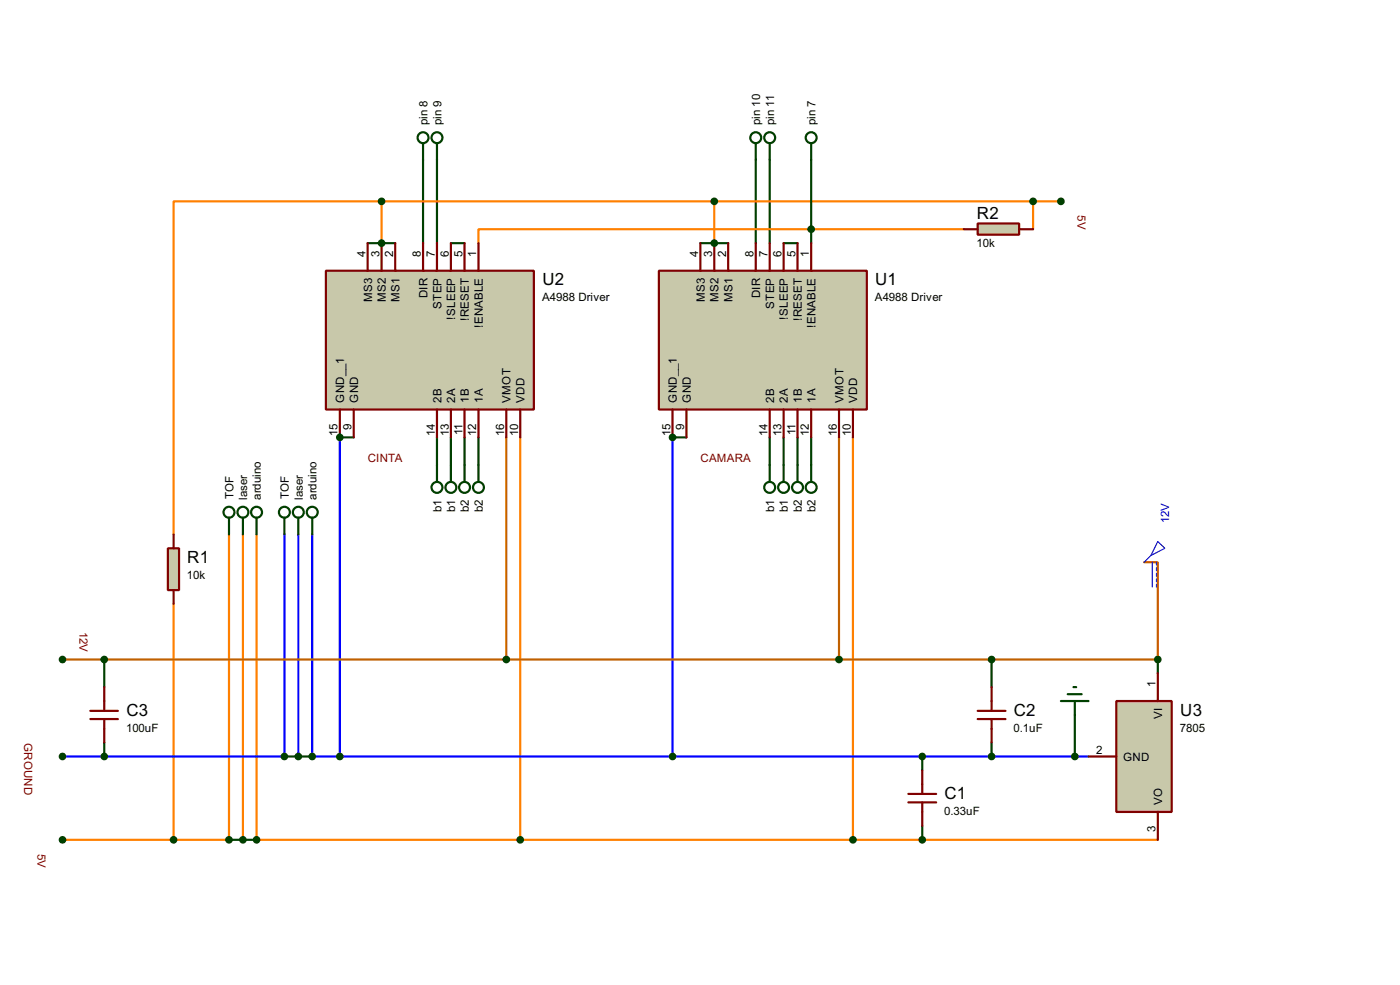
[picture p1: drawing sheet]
<svg xmlns="http://www.w3.org/2000/svg" width="256mm" height="180mm" viewBox="0 0 256 180" stroke-linecap="round" stroke-linejoin="round" font-family="sans-serif">
<path d="M82.6 44.5h2.5M143.6 44.5h2.5M62.3 80.1h2.5M212.1 120.7v2.5" fill="none" stroke="#004000" stroke-width=".4"/>
<path d="M209.6 102.9h2.5v17.8" fill="none" stroke="#c06000" stroke-width=".4"/>
<circle cx="62.3" cy="80.1" r=".2" fill="#004000"/>
<path d="M62.3 80.1v58.4" fill="none" stroke="#00f" stroke-width=".4"/>
<path d="M123.2 80.1h2.6" fill="none" stroke="#004000" stroke-width=".4"/>
<circle cx="123.2" cy="80.1" r=".2" fill="#004000"/>
<path d="M95.3 80.1v73.6h61v-73.6" fill="none" stroke="#ff8000" stroke-width=".4"/>
<path d="M128.3 44.5h2.6" fill="none" stroke="#004000" stroke-width=".4"/>
<circle cx="130.9" cy="44.5" r=".2" fill="#004000"/>
<path d="M67.4 44.5h2.5M130.9 44.5h2.5" fill="none" stroke="#004000" stroke-width=".4"/>
<circle cx="69.9" cy="44.5" r=".2" fill="#004000"/>
<g fill="none" stroke="#004000" stroke-width=".4">
<path d="M77.5 29.3v15.2M80.1 29.3v15.2M138.5 29.3v15.2M141 29.3v15.2M148.6 29.3v15.2M69.9 44.5h2.5M80.1 80.1v5M82.6 80.1v5M85.1 80.1v5M87.7 80.1v5M141 80.1v5M143.6 80.1v5"/>
<path d="M146.1 80.1v5M148.6 80.1v5M19.1 120.7v5.1M19.1 135.9v2.6M52.1 138.5h5.1M169 138.5v2.5M181.7 120.7v5.1M181.7 135.9v2.6M196.9 130.9v7.6M42 153.7h5M169 151.2v2.5"/>
</g>
<path d="M69.9 36.9h-38.1v60.9M69.9 36.9v7.6M69.9 36.9h124.5M130.9 36.9v7.6M189.3 36.9v5.1M176.6 42h-88.9v2.5M42 97.8v55.9h-30.5M44.5 97.8v55.9M47 97.8v55.9h48.3M31.8 110.5v43.2M156.3 153.7h55.8" fill="none" stroke="#ff8000" stroke-width=".4"/>
<path d="M52.1 97.8v40.7h-40.6M54.7 97.8v40.7M57.2 97.8v40.7h142.2M123.2 80.1v58.4" fill="none" stroke="#00f" stroke-width=".4"/>
<path d="M92.8 80.1v40.6M153.7 80.1v40.6M11.5 120.7h200.6" fill="none" stroke="#c06000" stroke-width=".4"/>
<path d="M59.7 49.6h38.1v25.4h-38.1z" fill-rule="evenodd" fill="#c8c8aa" stroke="#800000" stroke-width=".4"/>
<g fill="none" stroke="#800000" stroke-width=".4">
<path d="M67.4 44.5v5.1M69.9 44.5v5.1M72.4 44.5v5.1M77.5 44.5v5.1M80.1 44.5v5.1M82.6 44.5v5.1M85.1 44.5v5.1M87.7 44.5v5.1M62.3 75v5.1M64.8 75v5.1M80.1 75v5.1M82.6 75v5.1"/>
<path d="M85.1 75v5.1M87.7 75v5.1M92.8 75v5.1M95.3 75v5.1"/>
</g>
<path d="M120.7 49.6h38.1v25.4h-38.1z" fill-rule="evenodd" fill="#c8c8aa" stroke="#800000" stroke-width=".4"/>
<g fill="none" stroke="#800000" stroke-width=".4">
<path d="M128.3 44.5v5.1M130.9 44.5v5.1M133.4 44.5v5.1M138.5 44.5v5.1M141 44.5v5.1M143.6 44.5v5.1M146.1 44.5v5.1M148.6 44.5v5.1M123.2 75v5.1M125.8 75v5.1M141 75v5.1M143.6 75v5.1"/>
<path d="M146.1 75v5.1M148.6 75v5.1M153.7 75v5.1M156.3 75v5.1M179.1 131.6h5.1M179.1 130.1h5.1M181.7 125.8v4.3M181.7 131.6v4.3M166.4 146.9h5.1M166.4 145.3h5.1M169 141v4.3M169 146.9v4.3"/>
</g>
<path d="M204.5 128.3h10.2v20.3h-10.2z" fill="#c8c8aa" stroke="#800000" stroke-width=".4"/>
<path d="M16.6 131.6h5M16.6 130.1h5M19.1 125.8v4.3M19.1 131.6v4.3M199.4 138.5h5.1M212.1 123.2v5.1M212.1 148.6v5.1" fill="none" stroke="#800000" stroke-width=".4"/>
<path d="M212.1 99.1l1.3 1.3-2.5 1.3zM210.9 101.7l-1.3 1.2M211.1 102.9v4.6M211.9 102.9v.5M211.9 103.9v.5M211.9 105v.5M211.9 106v.5M211.9 107v.5" fill="none" stroke="#0000c0" stroke-width=".2"/>
<g fill="none" stroke="#004000" stroke-width=".4">
<path d="M77.5 26.2v3.1M80.1 26.2v3.1M138.5 26.2v3.1M141 26.2v3.1M42 94.8v3M44.5 94.8v3M47 94.8v3M52.1 94.8v3M54.7 94.8v3M57.2 94.8v3M80.1 85.1v3.1M82.6 85.1v3.1"/>
<path d="M85.1 85.1v3.1M87.7 85.1v3.1M141 85.1v3.1M143.6 85.1v3.1M146.1 85.1v3.1M148.6 85.1v3.1M194.4 128.3h5M195.6 127.1h2.6M196.7 125.8h.5M196.9 128.3v2.6"/>
<circle cx="77.5" cy="25.2" r="1"/>
<circle cx="80" cy="25.2" r="1"/>
<circle cx="138.4" cy="25.2" r="1"/>
<circle cx="141" cy="25.2" r="1"/>
<circle cx="41.9" cy="93.8" r="1"/>
<circle cx="44.5" cy="93.8" r="1"/>
<circle cx="47" cy="93.8" r="1"/>
<circle cx="52.1" cy="93.8" r="1"/>
<circle cx="54.6" cy="93.8" r="1"/>
<circle cx="57.2" cy="93.8" r="1"/>
<circle cx="80" cy="89.2" r="1"/>
<circle cx="82.6" cy="89.2" r="1"/>
<circle cx="85.1" cy="89.2" r="1"/>
<circle cx="87.6" cy="89.2" r="1"/>
<circle cx="141" cy="89.2" r="1"/>
<circle cx="143.5" cy="89.2" r="1"/>
<circle cx="146.1" cy="89.2" r="1"/>
<circle cx="148.6" cy="89.2" r="1"/>
</g>
<g fill="#004000" stroke="#004000" stroke-width=".4">
<circle cx="11.4" cy="153.7" r=".5"/>
<circle cx="212.1" cy="120.7" r=".5"/>
<circle cx="62.2" cy="80.1" r=".5"/>
<circle cx="62.2" cy="138.5" r=".5"/>
<circle cx="123.2" cy="80.1" r=".5"/>
<circle cx="156.2" cy="153.7" r=".5"/>
<circle cx="95.3" cy="153.7" r=".5"/>
<circle cx="130.8" cy="44.5" r=".5"/>
<circle cx="69.9" cy="44.5" r=".5"/>
<circle cx="31.8" cy="153.7" r=".5"/>
<circle cx="41.9" cy="153.7" r=".5"/>
<circle cx="44.5" cy="153.7" r=".5"/>
<circle cx="47" cy="153.7" r=".5"/>
<circle cx="52.1" cy="138.5" r=".5"/>
<circle cx="54.6" cy="138.5" r=".5"/>
<circle cx="57.2" cy="138.5" r=".5"/>
<circle cx="19.1" cy="120.7" r=".5"/>
<circle cx="11.4" cy="120.7" r=".5"/>
<circle cx="194.3" cy="36.9" r=".5"/>
<circle cx="69.9" cy="36.9" r=".5"/>
<circle cx="130.8" cy="36.9" r=".5"/>
</g>
<path d="M30.8 100.4h2v7.6h-2z" fill="#c8c8aa" stroke="#800000" stroke-width=".4"/>
<path d="M31.8 97.8v2.6M31.8 108v2.5" fill="none" stroke="#800000" stroke-width=".4"/>
<g fill="#004000" stroke="#004000" stroke-width=".4">
<circle cx="123.2" cy="138.5" r=".5"/>
<circle cx="19.1" cy="138.5" r=".5"/>
<circle cx="11.4" cy="138.5" r=".5"/>
<circle cx="196.9" cy="138.5" r=".5"/>
<circle cx="153.7" cy="120.7" r=".5"/>
<circle cx="92.7" cy="120.7" r=".5"/>
<circle cx="181.6" cy="120.7" r=".5"/>
<circle cx="181.6" cy="138.5" r=".5"/>
<circle cx="168.9" cy="138.5" r=".5"/>
<circle cx="168.9" cy="153.7" r=".5"/>
</g>
<path d="M179.1 40.9h7.6v2.1h-7.6z" fill="#c8c8aa" stroke="#800000" stroke-width=".4"/>
<path d="M176.6 42h2.5M186.7 42h2.6" fill="none" stroke="#800000" stroke-width=".4"/>
<g fill="#004000" stroke="#004000" stroke-width=".4">
<circle cx="189.2" cy="36.9" r=".5"/>
<circle cx="148.6" cy="42" r=".5"/>
</g>
<g fill="none" stroke="#004000" stroke-width=".4">
<path d="M148.6 26.2v3.1"/>
<circle cx="148.6" cy="25.2" r="1"/>
</g>
<g font-size="3.5">
<text x="179" y="40.1">R2</text>
<text x="99.4" y="52.2">U2</text>
<text x="160.3" y="52.2">U1</text>
<text x="34.3" y="103.1">R1</text>
<text x="23.2" y="131">C3</text>
<text x="185.7" y="131">C2</text>
<text x="216.2" y="131">U3</text>
<text x="173" y="146.3">C1</text>
</g>
<g font-size="2.4">
<text x="78.3" y="22.9" transform="rotate(-90 78.3 22.9)">pin 8</text>
<text x="80.9" y="22.9" transform="rotate(-90 80.9 22.9)">pin 9</text>
<text x="139.3" y="22.9" transform="rotate(-90 139.3 22.9)">pin 10</text>
<text x="141.8" y="22.9" transform="rotate(-90 141.8 22.9)">pin 11</text>
<text x="149.4" y="22.9" transform="rotate(-90 149.4 22.9)">pin 7</text>
<text x="67" y="47" transform="rotate(-90 67 47)">4</text>
<text x="69.5" y="47" transform="rotate(-90 69.5 47)">3</text>
<text x="72" y="47" transform="rotate(-90 72 47)">2</text>
<text x="77.1" y="47" transform="rotate(-90 77.1 47)">8</text>
<text x="79.7" y="47" transform="rotate(-90 79.7 47)">7</text>
<text x="82.2" y="47" transform="rotate(-90 82.2 47)">6</text>
<text x="84.7" y="47" transform="rotate(-90 84.7 47)">5</text>
<text x="87.3" y="47" transform="rotate(-90 87.3 47)">1</text>
<text x="127.9" y="47" transform="rotate(-90 127.9 47)">4</text>
<text x="130.5" y="47" transform="rotate(-90 130.5 47)">3</text>
<text x="133" y="47" transform="rotate(-90 133 47)">2</text>
<text x="138.1" y="47" transform="rotate(-90 138.1 47)">8</text>
<text x="140.6" y="47" transform="rotate(-90 140.6 47)">7</text>
<text x="143.2" y="47" transform="rotate(-90 143.2 47)">6</text>
<text x="145.7" y="47" transform="rotate(-90 145.7 47)">5</text>
<text x="148.2" y="47" transform="rotate(-90 148.2 47)">1</text>
<text x="178.9" y="45.2">10k</text>
<text x="68.2" y="55.2" transform="rotate(-90 68.2 55.2)">MS3</text>
<text x="70.7" y="55.2" transform="rotate(-90 70.7 55.2)">MS2</text>
<text x="73.2" y="55.2" transform="rotate(-90 73.2 55.2)">MS1</text>
<text x="78.3" y="54.6" transform="rotate(-90 78.3 54.6)">DIR</text>
<text x="80.9" y="56.5" transform="rotate(-90 80.9 56.5)">STEP</text>
<text x="83.4" y="58.6" transform="rotate(-90 83.4 58.6)">!SLEEP</text>
<text x="85.9" y="58.8" transform="rotate(-90 85.9 58.8)">!RESET</text>
<text x="99.3" y="55.2">A4988 Driver</text>
<text x="129.1" y="55.2" transform="rotate(-90 129.1 55.2)">MS3</text>
<text x="131.7" y="55.2" transform="rotate(-90 131.7 55.2)">MS2</text>
<text x="134.2" y="55.2" transform="rotate(-90 134.2 55.2)">MS1</text>
<text x="139.3" y="54.6" transform="rotate(-90 139.3 54.6)">DIR</text>
<text x="141.8" y="56.5" transform="rotate(-90 141.8 56.5)">STEP</text>
<text x="144.4" y="58.6" transform="rotate(-90 144.4 58.6)">!SLEEP</text>
<text x="146.9" y="58.8" transform="rotate(-90 146.9 58.8)">!RESET</text>
<text x="160.3" y="55.2">A4988 Driver</text>
<text x="88.5" y="60.1" transform="rotate(-90 88.5 60.1)">!ENABLE</text>
<text x="149.4" y="60.1" transform="rotate(-90 149.4 60.1)">!ENABLE</text>
<text x="63.1" y="73.7" transform="rotate(-90 63.1 73.7)">GND_ 1</text>
<text x="65.6" y="73.7" transform="rotate(-90 65.6 73.7)">GND</text>
<text x="80.9" y="73.7" transform="rotate(-90 80.9 73.7)">2B</text>
<text x="83.4" y="73.7" transform="rotate(-90 83.4 73.7)">2A</text>
<text x="85.9" y="73.7" transform="rotate(-90 85.9 73.7)">1B</text>
<text x="88.5" y="73.7" transform="rotate(-90 88.5 73.7)">1A</text>
<text x="93.6" y="73.7" transform="rotate(-90 93.6 73.7)">VMOT</text>
<text x="96.1" y="73.7" transform="rotate(-90 96.1 73.7)">VDD</text>
<text x="124" y="73.7" transform="rotate(-90 124 73.7)">GND_ 1</text>
<text x="126.6" y="73.7" transform="rotate(-90 126.6 73.7)">GND</text>
<text x="141.8" y="73.7" transform="rotate(-90 141.8 73.7)">2B</text>
<text x="144.4" y="73.7" transform="rotate(-90 144.4 73.7)">2A</text>
<text x="146.9" y="73.7" transform="rotate(-90 146.9 73.7)">1B</text>
<text x="149.4" y="73.7" transform="rotate(-90 149.4 73.7)">1A</text>
<text x="154.5" y="73.7" transform="rotate(-90 154.5 73.7)">VMOT</text>
<text x="157.1" y="73.7" transform="rotate(-90 157.1 73.7)">VDD</text>
<text x="61.9" y="79.8" transform="rotate(-90 61.9 79.8)">15</text>
<text x="64.4" y="78.7" transform="rotate(-90 64.4 78.7)">9</text>
<text x="79.7" y="79.8" transform="rotate(-90 79.7 79.8)">14</text>
<text x="82.2" y="79.8" transform="rotate(-90 82.2 79.8)">13</text>
<text x="84.7" y="79.7" transform="rotate(-90 84.7 79.7)">11</text>
<text x="87.3" y="79.8" transform="rotate(-90 87.3 79.8)">12</text>
<text x="92.4" y="79.8" transform="rotate(-90 92.4 79.8)">16</text>
<text x="94.9" y="79.8" transform="rotate(-90 94.9 79.8)">10</text>
<text x="122.8" y="79.8" transform="rotate(-90 122.8 79.8)">15</text>
<text x="125.4" y="78.7" transform="rotate(-90 125.4 78.7)">9</text>
<text x="140.6" y="79.8" transform="rotate(-90 140.6 79.8)">14</text>
<text x="143.2" y="79.8" transform="rotate(-90 143.2 79.8)">13</text>
<text x="145.7" y="79.6" transform="rotate(-90 145.7 79.6)">11</text>
<text x="148.2" y="79.8" transform="rotate(-90 148.2 79.8)">12</text>
<text x="153.3" y="79.8" transform="rotate(-90 153.3 79.8)">16</text>
<text x="155.9" y="79.8" transform="rotate(-90 155.9 79.8)">10</text>
<text x="42.8" y="91.4" transform="rotate(-90 42.8 91.4)">TOF</text>
<text x="45.3" y="91.5" transform="rotate(-90 45.3 91.5)">laser</text>
<text x="47.8" y="91.5" transform="rotate(-90 47.8 91.5)">arduino</text>
<text x="52.9" y="91.4" transform="rotate(-90 52.9 91.4)">TOF</text>
<text x="55.5" y="91.5" transform="rotate(-90 55.5 91.5)">laser</text>
<text x="58" y="91.5" transform="rotate(-90 58 91.5)">arduino</text>
<text x="80.9" y="93.8" transform="rotate(-90 80.9 93.8)">b1</text>
<text x="83.4" y="93.8" transform="rotate(-90 83.4 93.8)">b1</text>
<text x="85.9" y="93.8" transform="rotate(-90 85.9 93.8)">b2</text>
<text x="88.5" y="93.8" transform="rotate(-90 88.5 93.8)">b2</text>
<text x="141.8" y="93.7" transform="rotate(-90 141.8 93.7)">b1</text>
<text x="144.4" y="93.7" transform="rotate(-90 144.4 93.7)">b1</text>
<text x="146.9" y="93.8" transform="rotate(-90 146.9 93.8)">b2</text>
<text x="149.4" y="93.8" transform="rotate(-90 149.4 93.8)">b2</text>
<text x="34.3" y="106">10k</text>
<text x="211.7" y="125.7" transform="rotate(-90 211.7 125.7)">1</text>
<text x="212.9" y="131.6" transform="rotate(-90 212.9 131.6)">VI</text>
<text x="23.1" y="133.9">100uF</text>
<text x="185.7" y="133.9">0.1uF</text>
<text x="216.2" y="133.9">7805</text>
<text x="200.8" y="138.1">2</text>
<text x="205.8" y="139.3">GND</text>
<text x="173" y="149.2">0.33uF</text>
<text x="212.9" y="147.3" transform="rotate(-90 212.9 147.3)">VO</text>
<text x="211.7" y="152.3" transform="rotate(-90 211.7 152.3)">3</text>
</g>
<g font-size="2.4" fill="#800000">
<text x="197.4" y="39.4" transform="rotate(90 197.4 39.4)">5V</text>
<text x="67.4" y="84.6">CINTA</text>
<text x="128.3" y="84.6">CAMARA</text>
<text x="14.5" y="115.6" transform="rotate(90 14.5 115.6)">12V</text>
<text x="4.4" y="135.9" transform="rotate(90 4.4 135.9)">GROUND</text>
<text x="6.9" y="156.3" transform="rotate(90 6.9 156.3)">5V</text>
</g>
<text font-size="2.4" fill="#0000c0" x="214.2" y="95.8" transform="rotate(-90 214.2 95.8)">12V</text>
</svg>
